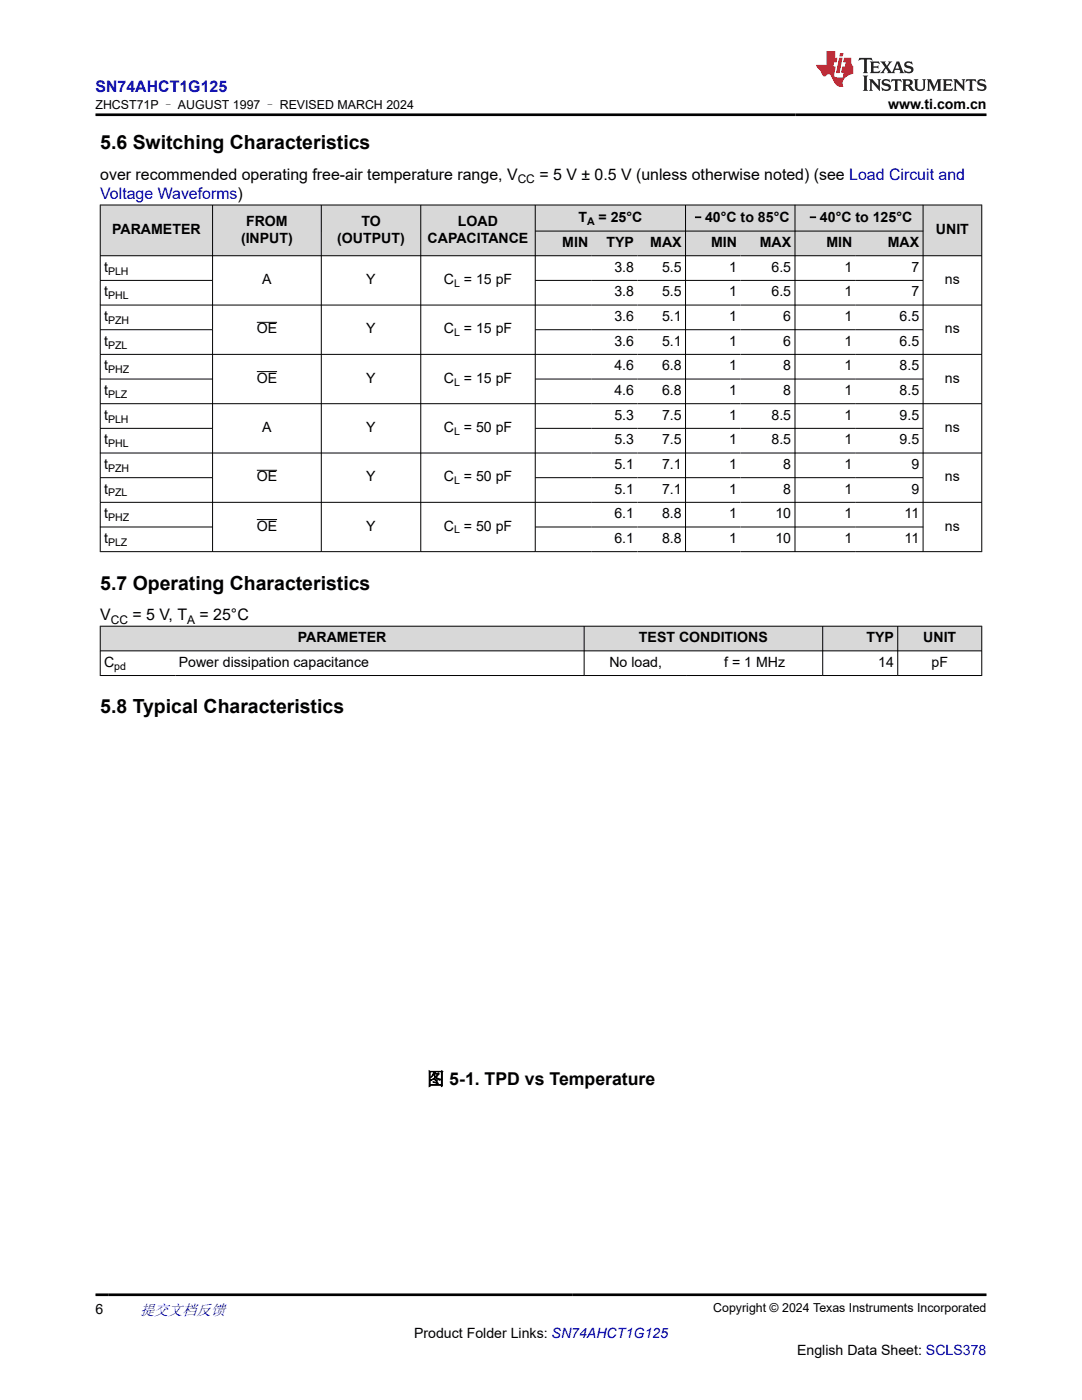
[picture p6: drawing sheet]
<svg xmlns="http://www.w3.org/2000/svg" width="216mm" height="279mm" viewBox="0 0 216 279" stroke-linecap="round" stroke-linejoin="round" font-family="sans-serif">
<g fill="#d8d8d8">
<path d="M20 40.9h175.9v5.2h-175.9z" fill-rule="evenodd"/>
<path d="M20.1 41h22.3v10h-22.3z" fill-rule="evenodd"/>
<path d="M42.5 41h21.6v10h-21.6z" fill-rule="evenodd"/>
<path d="M64.2 41h19.7v10h-19.7z" fill-rule="evenodd"/>
<path d="M84 41h22.7v10h-22.7z" fill-rule="evenodd"/>
<path d="M106.9 41h29.8v5.1h-29.8z" fill-rule="evenodd"/>
<path d="M136.9 41h21.7v5.1h-21.7z" fill-rule="evenodd"/>
<path d="M158.7 41h25.4v5.1h-25.4z" fill-rule="evenodd"/>
<path d="M184.3 41h11.5v10h-11.5z" fill-rule="evenodd"/>
<path d="M106.9 46.2h11.2v4.8h-11.2z" fill-rule="evenodd"/>
<path d="M118.1 46.2h9.1v4.8h-9.1z" fill-rule="evenodd"/>
<path d="M127.2 46.2h9.5v4.8h-9.5z" fill-rule="evenodd"/>
<path d="M136.9 46.2h10.9v4.8h-10.9z" fill-rule="evenodd"/>
<path d="M147.8 46.2h10.8v4.8h-10.8z" fill-rule="evenodd"/>
<path d="M158.7 46.2h12.1v4.8h-12.1z" fill-rule="evenodd"/>
<path d="M170.8 46.2h13.3v4.8h-13.3z" fill-rule="evenodd"/>
</g>
<g fill="none" stroke="#000" stroke-width=".2">
<path d="M19.9 40.9h176.1M19.9 51h176.1M19.9 56h22.6M20 40.9v69.3M42.4 40.9v69.3M64.1 40.9v69.3M84 40.9v69.3M106.8 40.9v69.3M106.8 46.1h77.5M106.8 56h77.5M136.8 40.9v69.3M158.6 40.9v69.3"/>
<path d="M184.2 40.9v69.3M195.9 40.9v69.3M19.9 60.9h176.1M19.9 65.8h22.6M19.9 75.6h22.6M51.2 64.3h4.1M51.2 74.2h4.1M106.8 65.8h77.5M106.8 75.6h77.5M196 70.7h-176.1M19.9 85.5h22.6M19.9 95.3h22.6"/>
<path d="M51.2 93.8h4.1M106.8 85.5h77.5M106.8 95.3h77.5M196 80.6h-176.1M196 90.4h-176.1M19.9 105.2h22.6M19.9 110.1h176.1M51.2 103.7h4.1M106.8 105.2h77.5M196 100.3h-176.1"/>
</g>
<g fill="#d8d8d8">
<path d="M20 125h175.9v4.9h-175.9z" fill-rule="evenodd"/>
<path d="M20.1 125h96.4v4.8h-96.4z" fill-rule="evenodd"/>
<path d="M116.6 125h47.5v4.8h-47.5z" fill-rule="evenodd"/>
<path d="M164.2 125h14.9v4.8h-14.9z" fill-rule="evenodd"/>
<path d="M179.2 125h16.6v4.8h-16.6z" fill-rule="evenodd"/>
</g>
<path d="M19.9 125h176.1M19.9 129.9h176.1M19.9 134.8h176.1M20 124.9v10M116.6 124.9v10M164.2 124.9v10M179.1 124.9v10M195.9 124.9v10" fill="none" stroke="#000" stroke-width=".2"/>
<path d="M171.5 11.6l-.2 .5 .5-.2h.6v.1v2.2l-.2 .4h1l-.2-.4v-2.2v-.1h.5l.6 .2-.2-.5zM173.6 12.3l.2 .4v1.5l-.2 .4h1.9l.1-.6a1.08 1.08 0 0 1-1.3 .2v-.7h.6l.4 .2v-.7l-.4 .2h-.6v-.5l.2-.2a1 1 0 0 1 1 .3l-.1-.5zM175.7 12.3l.9 1.1-1 1.2h.9l-.2-.2 .5-.8 .4 .8-.2 .2h1.6l-.2-.2 .2-.5h.9l.1 .5-.1 .2h.9l-.2-.3-.8-2h-.5l-.9 2.2-.9-1.1 .9-1.1h-.8l.2 .2-.4 .6-.4-.6 .2-.2zM179 12.7l.4 1h-.7zM180.7 12.4a.65 .65 0 0 0-.2 .7 .65 .65 0 0 0 .6 .5l.6 .1 .1 .3a.79 .79 0 0 1-.7 .4 .79 .79 0 0 1-.7-.5l.1 .7 .2-.1a.93 .93 0 0 0 1.1 .1 .93 .93 0 0 0 .4-1 1.46 1.46 0 0 0-1.2-.6l-.1-.3a1.09 1.09 0 0 1 1.2 .2l-.2-.6-.1 .1-.5-.2zM172.2 15.1l.2 .4v2.2l-.2 .4h1l-.2-.4v-2.2l.2-.4zM173.4 15.8l.2 .4v1.5l-.2 .4h.8l-.3-.4 .1-1.3 1.6 1.8v-2l.2-.4h-.7l.1 .2 .1 1.1-1.2-1.3zM176.2 15.9a.65 .65 0 0 0-.2 .8 .65 .65 0 0 0 .6 .4l.6 .2 .1 .2a.79 .79 0 0 1-.7 .4 .79 .79 0 0 1-.7-.5l.1 .7 .2-.1a.93 .93 0 0 0 1.1 .1 .93 .93 0 0 0 .4-.9 1.46 1.46 0 0 0-1.2-.6l-.1-.4a1.09 1.09 0 0 1 1.2 .2l-.1-.6-.2 .1-.5-.1zM177.9 15.8l-.1 .6a.63 .63 0 0 1 .8-.3v1.6l-.3 .4h1l-.2-.4v-1.6a.66 .66 0 0 1 .8 .3l-.1-.6zM180 15.8l.2 .4v1.5l-.2 .4h1l-.2-.2-.1-.7h.5l.1 .2a.79 .79 0 0 0 1.2 .6l-1-.9a.61 .61 0 0 0 .6-.6 .61 .61 0 0 0-.5-.7zM180.8 16.1h.1a.47 .47 0 0 1 .5 .1 .47 .47 0 0 1 .1 .5l-.1 .1-.7 .1zM182.3 15.8l.2 .2a2.27 2.27 0 0 0 .4 2 1.04 1.04 0 0 0 1.7-.7v-1.3l.2-.2h-.8l.2 .4v1.1a.6 .6 0 0 1-.6 .6 .6 .6 0 0 1-.6-.6v-1.1l.3-.4zM184.9 15.8l.2 .4v1.5l-.2 .4h.8l-.3-.4v-1.4l.9 1.9 .9-1.9v1.4l-.3 .4h1l-.2-.4v-1.5l.2-.4h-.8l-.7 1.5-.6-1.5zM188.1 15.8l.2 .4v1.5l-.2 .4h1.9l.1-.6a1.09 1.09 0 0 1-1.3 .2v-.7h.6l.4 .2v-.6l-.4 .2h-.6v-.6l.2-.1a1.01 1.01 0 0 1 1 .3l-.1-.6zM190.2 15.8l.3 .4v1.5l-.3 .4h.8l-.2-.4v-1.3l1.6 1.8v-2l.2-.4h-.7l.2 .2v1.1l-1.2-1.3zM192.8 15.8l-.1 .6a.63 .63 0 0 1 .8-.3v1.6l-.3 .4h1l-.2-.4v-1.6a.66 .66 0 0 1 .8 .3l-.1-.6zM195.2 15.9a.65 .65 0 0 0-.2 .8 .65 .65 0 0 0 .6 .4l.6 .2 .2 .2a.79 .79 0 0 1-.7 .4 .79 .79 0 0 1-.7-.5l.1 .7 .2-.1a.93 .93 0 0 0 1 .1 .93 .93 0 0 0 .5-.9 1.46 1.46 0 0 0-1.3-.6v-.4a1.09 1.09 0 0 1 1.2 .2l-.2-.6-.2 .1-.5-.1z" fill="#231f20"/>
<path d="M164.9 10.2v2.8h-2l.1 .3 .8 1a.95 .95 0 0 0 1 .9 .59 .59 0 0 1 .5-.4 .59 .59 0 0 1 .5 .4l.4 .7a1.59 1.59 0 0 0 2.1 1.4 1.61 1.61 0 0 1 1-2.3l1-.3-.1-1.5a1.59 1.59 0 0 1-.3-1.7h-1.5l-.2 .9h.6l-.2 .9h-.5l-.2 1v.2l.4 .1-.1 .9h-.7a.73 .73 0 0 1-1-.7l.3-1.5h-.5l.1-.9h.5l.2-.9h-.5v-1.3zM167.4 11.5l-.6 3.1h.7l.6-3.1zM167.6 10.6l-.1 .6h.7l.1-.6z" fill="#ed1c24"/>
<path d="M19.1 22.9h177.8M19.1 258.4h177.8" fill="none" stroke="#000" stroke-width=".53"/>
<g font-size="3.9">
<text x="20" y="29.8">5.6 Switching Characteristics</text>
<text x="20" y="117.7">5.7 Operating Characteristics</text>
<text x="20" y="142.4">5.8 Typical Characteristics</text>
</g>
<text font-size="3.5" x="85.1" y="216.5">图 5-1. TPD vs Temperature</text>
<g font-size="3.2" fill="#00f">
<text x="19.1" y="18.3">SN74AHCT1G125</text>
<text x="20" y="39.8">Voltage Waveforms)</text>
</g>
<g font-size="3.2">
<text x="20" y="36">over recommended operating free-air temperature range, V</text>
<text x="107.6" y="36">= 5 V ± 0.5 V (unless otherwise noted) (see Load Circuit and</text>
<text x="20" y="123.8">V</text>
<text x="26.4" y="123.8">= 5 V, T</text>
<text x="39.8" y="123.8">= 25°C</text>
</g>
<text font-size="3" fill="#00f" x="27.9" y="262.4">提交文档反馈</text>
<g font-size="2.8">
<text x="177.2" y="21.7">www.ti.com.cn</text>
<text x="22.4" y="46.7">PARAMETER</text>
<text x="49.1" y="45">FROM</text>
<text x="72.1" y="45">TO</text>
<text x="91.4" y="45">LOAD</text>
<text x="115.4" y="44.2">T</text>
<text x="119.4" y="44.2">= 25°C</text>
<text x="137.9" y="44.4">–40°C to 85°C</text>
<text x="160.8" y="44.4">–40°C to 125°C</text>
<text x="186.8" y="46.7">UNIT</text>
<text x="48.1" y="48.4">(INPUT)</text>
<text x="67.3" y="48.4">(OUTPUT)</text>
<text x="85.3" y="48.4">CAPACITANCE</text>
<text x="112.2" y="49.3">MIN</text>
<text x="121" y="49.3">TYP</text>
<text x="129.8" y="49.3">MAX</text>
<text x="141.9" y="49.3">MIN</text>
<text x="151.6" y="49.3">MAX</text>
<text x="164.9" y="49.3">MIN</text>
<text x="177.2" y="49.3">MAX</text>
<text x="20.8" y="54.2">t</text>
<text x="20.8" y="59.2">t</text>
<text x="52.3" y="56.7">A</text>
<text x="73.1" y="56.7">Y</text>
<text x="88.6" y="56.7">C = 15 pF</text>
<text x="122.6" y="54.2">3.8</text>
<text x="122.6" y="59.2">3.8</text>
<text x="132.1" y="54.2">5.5</text>
<text x="132.1" y="59.2">5.5</text>
<text x="145.5" y="54.2">1</text>
<text x="145.5" y="59.2">1</text>
<text x="153.9" y="54.2">6.5</text>
<text x="153.9" y="59.2">6.5</text>
<text x="168.5" y="54.2">1</text>
<text x="168.5" y="59.2">1</text>
<text x="181.9" y="54.2">7</text>
<text x="181.9" y="59.2">7</text>
<text x="188.6" y="56.7">ns</text>
<text x="20.8" y="64.1">t</text>
<text x="122.6" y="64.1">3.6</text>
<text x="132.1" y="64.1">5.1</text>
<text x="145.5" y="64.1">1</text>
<text x="156.3" y="64.1">6</text>
<text x="168.5" y="64.1">1</text>
<text x="179.5" y="64.1">6.5</text>
<text x="20.8" y="69">t</text>
<text x="51.2" y="66.5">OE</text>
<text x="73.1" y="66.5">Y</text>
<text x="88.6" y="66.5">C = 15 pF</text>
<text x="122.6" y="69">3.6</text>
<text x="132.1" y="69">5.1</text>
<text x="145.5" y="69">1</text>
<text x="156.3" y="69">6</text>
<text x="168.5" y="69">1</text>
<text x="179.5" y="69">6.5</text>
<text x="188.6" y="66.5">ns</text>
<text x="20.8" y="73.9">t</text>
<text x="51.2" y="76.4">OE</text>
<text x="73.1" y="76.4">Y</text>
<text x="88.6" y="76.4">C = 15 pF</text>
<text x="122.6" y="73.9">4.6</text>
<text x="132.1" y="73.9">6.8</text>
<text x="145.5" y="73.9">1</text>
<text x="156.3" y="73.9">8</text>
<text x="168.5" y="73.9">1</text>
<text x="179.5" y="73.9">8.5</text>
<text x="188.6" y="76.4">ns</text>
<text x="20.8" y="78.8">t</text>
<text x="20.8" y="83.8">t</text>
<text x="122.6" y="78.8">4.6</text>
<text x="122.6" y="83.8">5.3</text>
<text x="132.1" y="78.8">6.8</text>
<text x="132.1" y="83.8">7.5</text>
<text x="145.5" y="78.8">1</text>
<text x="145.5" y="83.8">1</text>
<text x="153.9" y="83.8">8.5</text>
<text x="156.3" y="78.8">8</text>
<text x="168.5" y="78.8">1</text>
<text x="168.5" y="83.8">1</text>
<text x="179.5" y="78.8">8.5</text>
<text x="179.5" y="83.8">9.5</text>
<text x="20.8" y="88.7">t</text>
<text x="52.3" y="86.2">A</text>
<text x="73.1" y="86.2">Y</text>
<text x="88.6" y="86.2">C = 50 pF</text>
<text x="122.6" y="88.7">5.3</text>
<text x="132.1" y="88.7">7.5</text>
<text x="145.5" y="88.7">1</text>
<text x="153.9" y="88.7">8.5</text>
<text x="168.5" y="88.7">1</text>
<text x="179.5" y="88.7">9.5</text>
<text x="188.6" y="86.2">ns</text>
<text x="20.8" y="93.6">t</text>
<text x="122.6" y="93.6">5.1</text>
<text x="132.1" y="93.6">7.1</text>
<text x="145.5" y="93.6">1</text>
<text x="156.3" y="93.6">8</text>
<text x="168.5" y="93.6">1</text>
<text x="181.9" y="93.6">9</text>
<text x="20.8" y="98.5">t</text>
<text x="51.2" y="96.1">OE</text>
<text x="73.1" y="96.1">Y</text>
<text x="88.6" y="96.1">C = 50 pF</text>
<text x="122.6" y="98.5">5.1</text>
<text x="132.1" y="98.5">7.1</text>
<text x="145.5" y="98.5">1</text>
<text x="156.3" y="98.5">8</text>
<text x="168.5" y="98.5">1</text>
<text x="181.9" y="98.5">9</text>
<text x="188.6" y="96.1">ns</text>
<text x="20.8" y="103.4">t</text>
<text x="51.2" y="105.9">OE</text>
<text x="73.1" y="105.9">Y</text>
<text x="88.6" y="105.9">C = 50 pF</text>
<text x="122.6" y="103.4">6.1</text>
<text x="132.1" y="103.4">8.8</text>
<text x="145.5" y="103.4">1</text>
<text x="154.7" y="103.4">10</text>
<text x="168.5" y="103.4">1</text>
<text x="180.5" y="103.4">11</text>
<text x="188.6" y="105.9">ns</text>
<text x="20.8" y="108.4">t</text>
<text x="122.6" y="108.4">6.1</text>
<text x="132.1" y="108.4">8.8</text>
<text x="145.5" y="108.4">1</text>
<text x="154.7" y="108.4">10</text>
<text x="168.5" y="108.4">1</text>
<text x="180.5" y="108.4">11</text>
<text x="59.4" y="128.2">PARAMETER</text>
<text x="127.5" y="128.2">TEST CONDITIONS</text>
<text x="172.9" y="128.2">TYP</text>
<text x="184.2" y="128.2">UNIT</text>
<text x="20.8" y="133.1">C</text>
<text x="35.7" y="133.1">Power dissipation capacitance</text>
<text x="121.6" y="133.1">No load,</text>
<text x="144.5" y="133.1">f = 1 MHz</text>
<text x="175.2" y="133.1">14</text>
<text x="185.9" y="133.1">pF</text>
<text x="19.1" y="262.1">6</text>
<text x="82.6" y="266.9">Product Folder Links: SN74AHCT1G125</text>
<text x="159" y="270.3">English Data Sheet: SCLS378</text>
</g>
<g font-size="2.5">
<text x="19" y="21.8">ZHCST71P – AUGUST 1997 – REVISED MARCH 2024</text>
<text x="142.3" y="261.8">Copyright © 2024 Texas Instruments Incorporated</text>
</g>
<g font-size="2.4">
<text x="103.3" y="36.6">CC</text>
<text x="22.1" y="124.5">CC</text>
<text x="37.4" y="124.5">A</text>
</g>
<g font-size="2.1">
<text x="117.1" y="44.8">A</text>
<text x="21.6" y="54.8">PLH</text>
<text x="21.6" y="59.7">PHL</text>
<text x="90.6" y="57.3">L</text>
<text x="21.6" y="64.6">PZH</text>
<text x="21.6" y="69.6">PZL</text>
<text x="90.6" y="67.1">L</text>
<text x="21.6" y="74.5">PHZ</text>
<text x="90.6" y="76.9">L</text>
<text x="21.6" y="79.4">PLZ</text>
<text x="21.6" y="84.3">PLH</text>
<text x="21.6" y="89.2">PHL</text>
<text x="90.6" y="86.8">L</text>
<text x="21.6" y="94.2">PZH</text>
<text x="21.6" y="99.1">PZL</text>
<text x="90.6" y="96.6">L</text>
<text x="21.6" y="104">PHZ</text>
<text x="90.6" y="106.5">L</text>
<text x="21.6" y="108.9">PLZ</text>
<text x="22.8" y="133.6">pd</text>
</g>
</svg>
